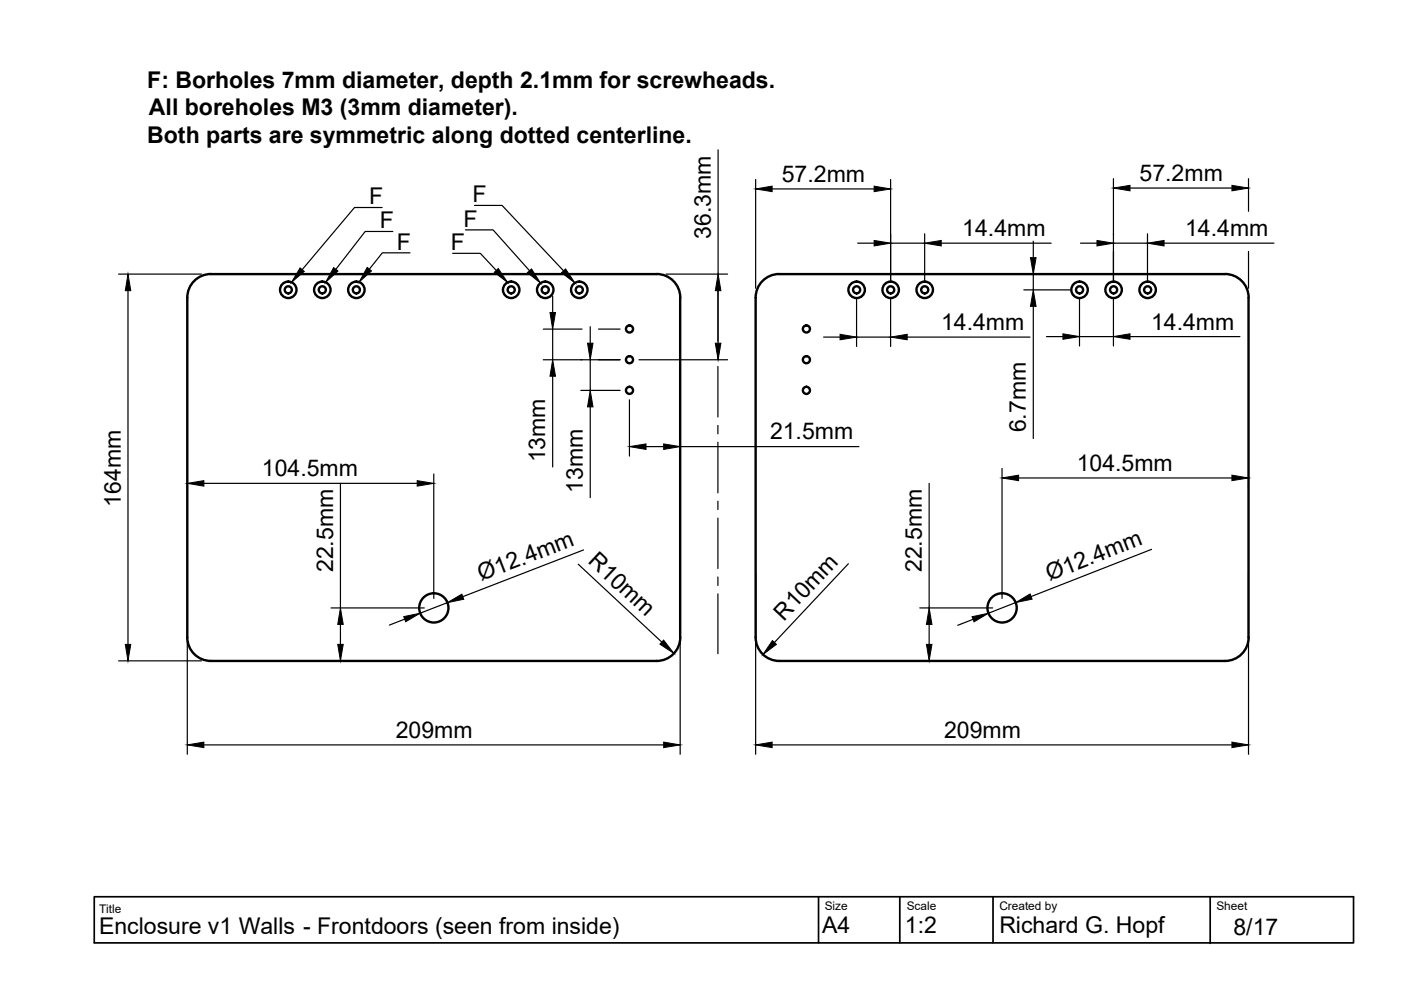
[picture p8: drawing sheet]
<svg xmlns="http://www.w3.org/2000/svg" width="297mm" height="210mm" viewBox="0 0 297 210" stroke-linecap="round" stroke-linejoin="round" font-family="sans-serif">
<!-- layer: Visible -->
<g fill="none" stroke="#000" stroke-width=".51">
<path d="M44.7 58.1h94.5M44.7 58.1a5 5 0 0 0-5 5M139.2 58.1a5 5 0 0 1 5 5M39.7 63.1v72M144.2 63.1v72M160.2 63.1a5 5 0 0 1 5-5h94.5a5 5 0 0 1 5 5M160.2 63.1v72M264.7 63.1v72M39.7 135.1a5 5 0 0 0 5 5M144.2 135.1a5 5 0 0 1-5 5M160.2 135.1a5 5 0 0 0 5 5h94.5a5 5 0 0 0 5-5M44.7 140.1h94.5"/>
<circle cx="61.1" cy="61.5" r="1.75"/>
<circle cx="61.1" cy="61.5" r=".75"/>
<circle cx="68.3" cy="61.5" r="1.75"/>
<circle cx="68.3" cy="61.5" r=".75"/>
<circle cx="75.6" cy="61.5" r="1.75"/>
<circle cx="75.6" cy="61.5" r=".75"/>
<circle cx="108.4" cy="61.5" r="1.75"/>
<circle cx="108.4" cy="61.5" r=".75"/>
<circle cx="115.6" cy="61.5" r="1.75"/>
<circle cx="115.6" cy="61.5" r=".75"/>
<circle cx="122.8" cy="61.5" r="1.75"/>
<circle cx="122.8" cy="61.5" r=".75"/>
<circle cx="133.5" cy="69.7" r=".75"/>
<circle cx="133.5" cy="76.3" r=".75"/>
<circle cx="171" cy="69.7" r=".75"/>
<circle cx="171" cy="76.3" r=".75"/>
<circle cx="181.6" cy="61.5" r="1.75"/>
<circle cx="181.6" cy="61.5" r=".75"/>
<circle cx="188.8" cy="61.5" r="1.75"/>
<circle cx="188.8" cy="61.5" r=".75"/>
<circle cx="196.1" cy="61.5" r="1.75"/>
<circle cx="196.1" cy="61.5" r=".75"/>
<circle cx="228.9" cy="61.5" r="1.75"/>
<circle cx="228.9" cy="61.5" r=".75"/>
<circle cx="236.1" cy="61.5" r="1.75"/>
<circle cx="236.1" cy="61.5" r=".75"/>
<circle cx="243.3" cy="61.5" r="1.75"/>
<circle cx="243.3" cy="61.5" r=".75"/>
<circle cx="133.5" cy="82.8" r=".75"/>
<circle cx="171" cy="82.8" r=".75"/>
<circle cx="92" cy="128.9" r="3.1"/>
<circle cx="212.5" cy="128.9" r="3.1"/>
</g>
<!-- layer: TitleBlock -->
<path d="M20 190.1h267v9.8h-267zM173.5 190.1v9.8M190.8 190.1v9.8M210.5 190.1v9.8M256.6 190.1v9.9" fill="none" stroke="#000" stroke-width=".36"/>
<!-- layer: Dimensions -->
<g fill="none" stroke="#000" stroke-width=".25">
<path d="M152.3 31.8v26.3M160.2 38.1v23M188.8 38.1v21.4M236.1 37.9v21.6M239.6 39.9h21.6M264.7 37.9v6.9M25.1 58.1h17.6M141.2 58.1h13.1M163.7 40.1h21.6M181.8 51.6h3.5M188.8 51.6h7.2M196 49.6v9.9"/>
<path d="M199.6 51.6h23.3M219.1 51.1v3.5M219.1 58.1v3.4M229.1 51.6h3.5M236.1 51.6h7.2M243.3 49.6v9.9M246.8 51.6h23.3M264.7 53.3v7.8M27.1 61.6v75M115.2 76.3h16.3M115.2 69.8h8.2M117.2 62.8v3.5"/>
<path d="M117.2 69.8v6.5M117.2 79.8v19.2M125.1 69.3v3.5M125.1 76.3v6.5M126.9 69.8h4.6M135.5 76.3h18.8M144.2 65.1v31.6M152.3 61.6v11.2M174.6 71.5h3.5M181.6 63.5v10M181.6 71.5h7.2M188.8 63.5v10"/>
<path d="M192.3 71.5h26.1M217.1 61.5h9.8M219.1 65v28M221.9 71.4h3.5M228.9 63.5v9.9M228.9 71.4h7.2M236.1 63.5v9.9M239.6 71.4h23.3M123.1 82.8h8.4M125.1 86.3v19.2M133.5 84.8v11.9M137 94.7h3.7"/>
<path d="M144.2 94.7h37.9M212.4 99.3v27.6M39.7 119.8v40.1M43.2 102.5h45.3M72.2 102.5v26.4M92 100.5v26.4M122.6 119.6l17.7 16.5M123.7 116.6l-25.6 9.9M144.2 119.8v40.1M179.9 119.5l-15.7 16.7M197 102.5v26.4M216 101.3h45.2"/>
<path d="M244.2 116.5l-25.6 10M264.7 102.4v.9M70.2 128.9h19.8M72.2 132.4v4.2M85.8 131.3l-3.3 1.2M94.8 127.8l-5.7 2.2M160.2 121.6v38.3M195 128.9h15.5M197 132.4v4.2M206.3 131.3l-3.2 1.3M215.3 127.8l-5.7 2.2M264.7 121.6v38.3"/>
<path d="M25.1 140.1h17.6M43.2 157.9h97.5M69.9 140.1h4.3M163.7 157.9h97.5"/>
</g>
<g fill="#000" stroke="#000" stroke-width=".21">
<path d="M160.2 40.1l3.5-.6v1.1zM185.3 39.5l3.5 .6-3.5 .5zM236.1 39.9l3.5-.6v1.2zM261.2 39.3l3.5 .6-3.5 .6zM185.3 51l3.5 .6-3.5 .5zM196 51.6l3.6-.6v1.1zM218.5 54.6h1.2l-.6 3.5zM232.6 51l3.5 .6-3.5 .5zM243.3 51.6l3.5-.6v1.1zM27.1 58.1l.6 3.5h-1.1zM116.6 66.3h1.2l-.6 3.5zM117.2 76.3l.6 3.5h-1.2z"/>
<path d="M124.6 72.8h1.1l-.6 3.5zM151.7 72.8h1.1l-.5 3.5zM152.3 58.1l.5 3.5h-1.1zM178.1 70.9l3.5 .6-3.5 .5zM188.8 71.5l3.5-.6v1.1zM219.1 61.5l.6 3.5h-1.2zM225.4 70.8l3.5 .6-3.5 .5zM236.1 71.4l3.5-.6v1.1zM125.1 82.8l.6 3.5h-1.1zM133.5 94.7l3.5-.6v1.2zM140.7 94.1l3.5 .6-3.5 .6zM39.7 102.5l3.5-.6v1.2z"/>
<path d="M88.5 101.9l3.5 .6-3.5 .6zM212.4 101.3l3.6-.6v1.2zM261.2 100.7l3.5 .6-3.5 .6zM26.6 136.6h1.1l-.6 3.5zM71.6 136.6h1.2l-.6 3.5zM72.2 128.9l.6 3.5h-1.2zM85.6 130.7l3.5-.7-3.1 1.8zM94.8 127.8l3.1-1.8 .4 1.1zM140.7 135.7l2.2 2.8-3-1.9zM163.8 135.8l.8 .8-2.8 2.2zM196.4 136.6h1.2l-.6 3.5zM197 128.9l.6 3.5h-1.2z"/>
<path d="M206.1 130.8l3.5-.8-3.1 1.8zM215.3 127.8l3.1-1.9 .4 1.1zM39.7 157.9l3.5-.6v1.2zM140.7 157.3l3.5 .6-3.5 .6zM160.2 157.9l3.5-.6v1.2zM261.2 157.3l3.5 .6-3.5 .6z"/>
</g>
<!-- layer: Annotations -->
<path d="M63.6 56.8l.9 .7-2.7 2.4zM70.7 56.7l1 .8-2.7 2.4zM77.9 56.7l.9 .7-2.7 2.4zM104.8 57.7l.8-.8 2 3zM111.8 57.8l.9-.8 1.9 3zM119.1 57.8l.8-.8 2 3z" fill="#000" stroke="#000" stroke-width=".21"/>
<path d="M81 44h-5.8l-11.1 13.2M83.3 49.1h-5.9l-6.2 8M86.9 53.6h-5.8l-2.8 3.5M96 53.7h5.8l3.4 3.6M98.7 48.7h5.8l7.8 8.7M100.6 43.6h5.8l13.1 13.8" fill="none" stroke="#000" stroke-width=".25"/>
<!-- layer: Center Lines -->
<path d="M152.2 59.6v12.7M152.2 74.1v1.8M152.2 77.7v10.7M152.2 90.2v1.8M152.2 93.8v10.7M152.2 106.3v1.7M152.2 109.8v10.8M152.2 122.3v1.8M152.2 125.9v12.7" fill="none" stroke="#000" stroke-width=".25"/>
<g font-size="4.9">
<text x="31.2" y="18.6">F: Borholes 7mm diameter, depth 2.1mm for screwheads.</text>
<text x="31.6" y="24.4">All boreholes M3 (3mm diameter).</text>
<text x="31.2" y="30.3">Both parts are symmetric along dotted centerline.</text>
<text x="165.8" y="38.5">57.2mm</text>
<text x="241.6" y="38.3">57.2mm</text>
<text x="78.3" y="43.3">F</text>
<text x="100.2" y="42.9">F</text>
<text x="80.5" y="48.4">F</text>
<text x="84.2" y="52.9">F</text>
<text x="95.6" y="53">F</text>
<text x="98.3" y="48">F</text>
<text x="150.7" y="50.6" transform="rotate(-90 150.7 50.6)">36.3mm</text>
<text x="204" y="50.1">14.4mm</text>
<text x="251.3" y="50.1">14.4mm</text>
<text x="199.5" y="70">14.4mm</text>
<text x="244.1" y="69.9">14.4mm</text>
<text x="163.3" y="93.1">21.5mm</text>
<text x="217.5" y="91.7" transform="rotate(-90 217.5 91.7)">6.7mm</text>
<text x="55.5" y="100.9">104.5mm</text>
<text x="115.6" y="98" transform="rotate(-90 115.6 98)">13mm</text>
<text x="228.3" y="99.8">104.5mm</text>
<text x="25.6" y="107.4" transform="rotate(-90 25.6 107.4)">164mm</text>
<text x="123.6" y="104.5" transform="rotate(-90 123.6 104.5)">13mm</text>
<text x="124.5" y="119.2" transform="rotate(43 124.5 119.2)">R10mm</text>
<text x="70.6" y="121.3" transform="rotate(-90 70.6 121.3)">22.5mm</text>
<text x="102" y="123.2" transform="rotate(-21 102 123.2)">Ø12.4mm</text>
<text x="195.5" y="121.3" transform="rotate(-90 195.5 121.3)">22.5mm</text>
<text x="222.5" y="123.2" transform="rotate(-21 222.5 123.2)">Ø12.4mm</text>
<text x="166.2" y="131.8" transform="rotate(-47 166.2 131.8)">R10mm</text>
<text x="83.9" y="156.4">209mm</text>
<text x="200.2" y="156.4">209mm</text>
<text x="174.3" y="197.9">A4</text>
<text x="191.9" y="197.9">1:2</text>
<text x="211.9" y="197.9">Richard G. Hopf</text>
<text x="21" y="198">Enclosure v1 Walls - Frontdoors (seen from inside)</text>
<text x="261.5" y="198.3">8/17</text>
</g>
<g font-size="2.5">
<text x="21" y="193.6">Title</text>
<text x="174.9" y="192.9">Size</text>
<text x="192.2" y="192.9">Scale</text>
<text x="211.9" y="192.9">Created by</text>
<text x="257.9" y="192.9">Sheet</text>
</g>
</svg>
